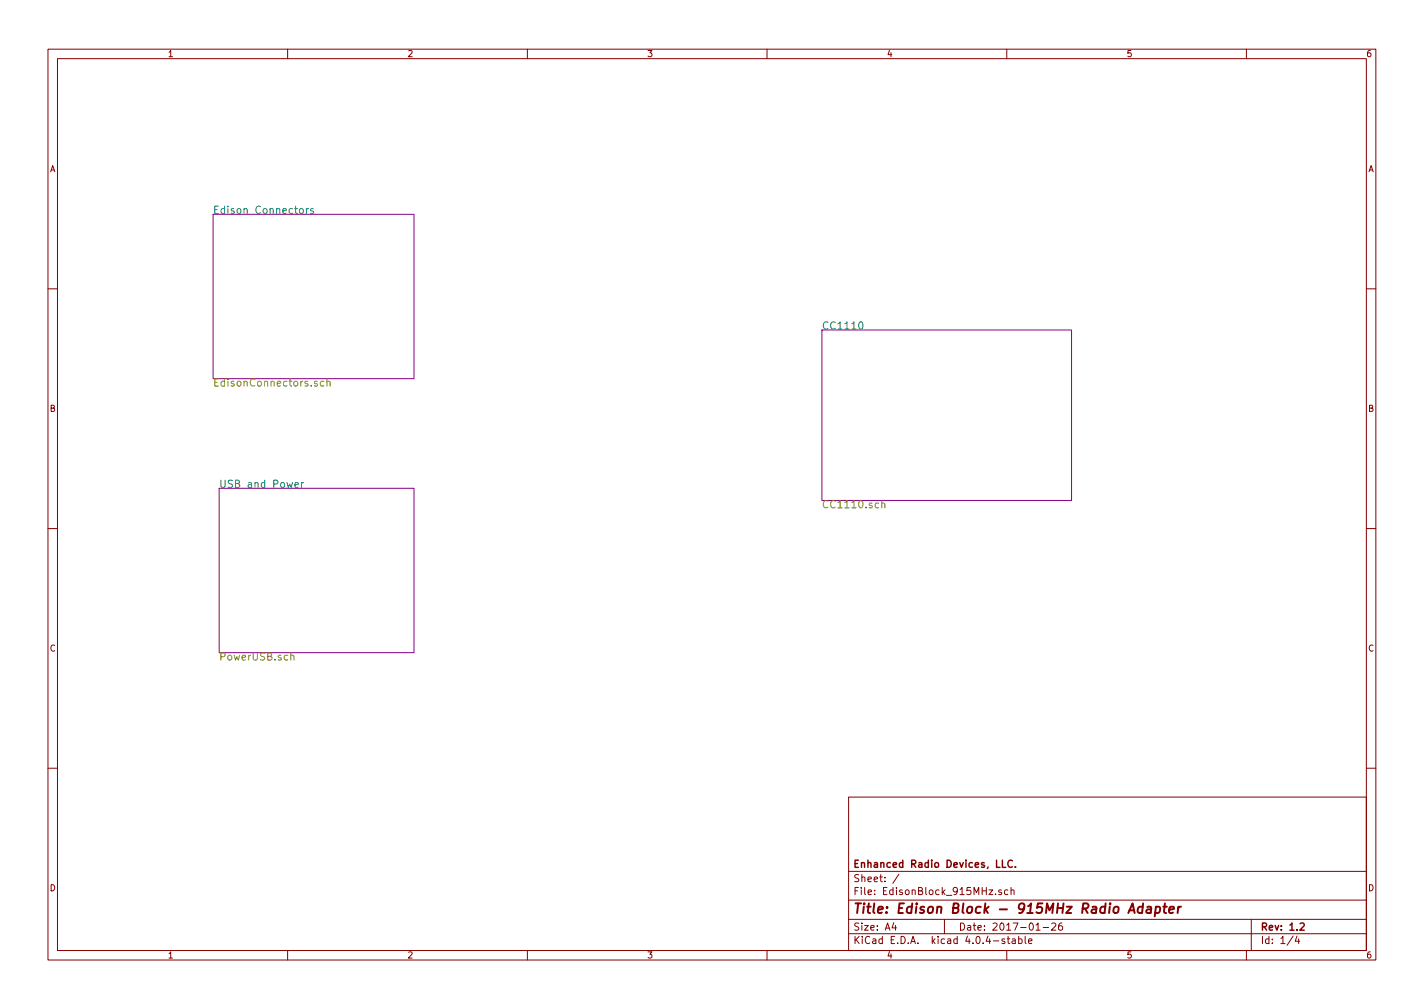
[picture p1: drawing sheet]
<svg xmlns="http://www.w3.org/2000/svg" width="297mm" height="210mm" viewBox="0 0 297 210" stroke-linecap="round" stroke-linejoin="round" font-family="sans-serif">
<g fill="none" stroke="#840000" stroke-width=".21">
<path d="M10 10.3h277v189.9h-277zM12 12.2h273v186.1h-273zM60 10.3v1.9M110 10.3v1.9M160 10.3v1.9M210 10.3v1.9M260 10.3v1.9M10 60.2h2M285 60.2h2M10 110.3h2M285 110.3h2M10 160.2h2"/>
<path d="M177 166.3h108v32h-108zM285 160.2h2M60 198.3v1.9M110 198.3v1.9M160 198.3v1.9M177 194.8h108M177 191.8h108M177 187.8h108M177 181.8h108M186.4 192.5l-.3 1h.9M186.8 193v1M187.5 182.3l-1.3 2"/>
<path d="M197 191.8v3M207.7 186.5v.1M208.9 185.7l-.4-.1-.2 .2 .1 .2 .5 .2v.3h-.6M209.6 195.9l-.4-.1-.2 .2 .1 .3 .5 .1v.3h-.6M210 198.3v1.9M210.1 195.8h.5M210.2 185.7l-.4-.1-.3 .3 .1 .6 .2 .1 .4-.1M210.3 195.3v1.3l.3 .2M210.9 185.7l.2-.1 .4 .1v.9M210.9 185.1v1.5M211.2 195.9h.5l.1 .9M211.8 196.2l-.5 .1-.2 .2 .2 .3 .5-.1"/>
<path d="M212.5 195.9l.4-.1 .3 .3-.1 .6h-.6M212.5 195.3v1.5M213.8 195.3v1.3l.2 .2M214.6 196.3l.7-.1-.1-.3-.4-.1-.2 .2v.7h.6M216.1 194h.9M217.6 193.5h1.1M219.4 192.7l.6-.2 .2 .5-.9 1h.9M221.5 192.5l-.4 .1a1.11 1.11 0 0 0-.1 1.3l.4 .1 .2-.1 .1-.5-.3-.3-.4 .1-.2 .2M260 198.3v1.9M261 191.8v6.5M269.7 195.2l-1.2 2M270.5 195.2l-.3 1.1h.9"/>
<path d="M270.9 195.8v1"/>
</g>
<path d="M209.1 179.4v1.5h.7M211.2 179.6a.71 .71 0 0 0-1 .5 .71 .71 0 0 0 .7 .8l.3-.1M211.8 180.8v.1M271.2 192.7l.6-.2 .3 .5-1 1h1" fill="none" stroke="#840000" stroke-width=".3"/>
<path d="M238.4 189.2l-.2-.1a.67 .67 0 0 0-.8 .4v.8l.2 .1 .6-.1M238.5 188.4l-.3 2M239.3 189.2h.8l-.1 1.2M240.1 189.6l-.7 .1a.4 .4 0 0 0-.3 .3 .4 .4 0 0 0 .2 .4l.7-.1M241.1 189.2l.6-.1 .3 .2-.2 1a.67 .67 0 0 1-.8 0M241.1 189.1l-.2 2M242.6 189.1h.8M243 188.4l-.2 1.8 .1 .1 .4 .1M243.9 189.8l1-.2-.1-.4-.6-.1-.3 .3v.9h.8M245.8 189.1l-.2 1.3M246.4 189.1l-.4 .1-.3 .3" fill="none" stroke="#840000" stroke-width=".41"/>
<path d="M44.4 44.7h42v34.3h-42zM171.4 68.8h52.1v35.6h-52.1zM45.7 101.8h40.7v34.3h-40.7z" fill="none" stroke="#840084" stroke-width=".21"/>
<path d="M62.5 43.7l.3-.2 .4 .2 .1 .5-.2 .2-.3 .1-.3-.1zM63.9 43.5v1M64.3 43.5l-.4 .3M65.4 43.6l-.4-.1-.2 .2v.2l.6 .2v.3h-.6M179.3 67.3l.2-.2a.81 .81 0 0 1 .5 .8 .81 .81 0 0 1-.5 .8l-.2-.2-.2-.4zM61.5 101.2l.8-.2-.1-.3h-.5l-.2 .2 .1 .7h.6M62.9 100.7v1M63.3 100.7l-.4 .3" fill="none" stroke="#008484" stroke-width=".21"/>
<path d="M67.6 79.6l-.5-.1-.3 .3 .2 .7h.6M68.2 79.7l.1-.1a.36 .36 0 0 1 .6 .2v.7M68.2 79v1.5M183.9 105.1l.1-.1a.36 .36 0 0 1 .6 .2v.7M183.9 104.4v1.5M60.7 136.8v-.1a.36 .36 0 0 1 .6 .2v.8M60.7 136.2v1.5" fill="none" stroke="#848400" stroke-width=".21"/>
<text font-size="2.8" fill="#840000" x="178" y="190.5">Title: Edison Block - 915MHz Radio Adapter</text>
<g font-size="2.1" fill="#008484">
<text x="44.4" y="44.6">Edison Connectors</text>
<text x="171.4" y="68.7">CC1110</text>
<text x="45.7" y="101.7">USB and Power</text>
</g>
<g font-size="2.1" fill="#848400">
<text x="44.4" y="80.6">EdisonConnectors.sch</text>
<text x="171.4" y="106">CC1110.sch</text>
<text x="45.7" y="137.8">PowerUSB.sch</text>
</g>
<g font-size="2.1" fill="#840000">
<text x="178" y="184">Sheet: /</text>
<text x="178" y="181">Enhanced Radio Devices, LLC.</text>
<text x="178" y="186.7">File: EdisonBlock_915MHz.sch</text>
<text x="178" y="196.9">KiCad E.D.A. kicad 4.0.4-stable</text>
<text x="178" y="194.1">Size: A4</text>
<text x="200" y="194.1">Date: 2017-01-26</text>
<text x="263" y="194.1">Rev: 1.2</text>
<text x="263" y="196.9">Id: 1/4</text>
</g>
<g font-size="1.8" fill="#840000">
<text x="35" y="11.9">1</text>
<text x="85" y="11.9">2</text>
<text x="135" y="11.9">3</text>
<text x="185" y="11.9">4</text>
<text x="235" y="11.9">5</text>
<text x="285" y="11.9">6</text>
<text x="10.4" y="35.9">A</text>
<text x="285.4" y="35.9">A</text>
<text x="10.4" y="85.9">B</text>
<text x="285.4" y="85.9">B</text>
<text x="10.4" y="135.9">C</text>
<text x="285.4" y="135.9">C</text>
<text x="10.4" y="185.9">D</text>
<text x="285.4" y="185.9">D</text>
<text x="35" y="199.9">1</text>
<text x="85" y="199.9">2</text>
<text x="135" y="199.9">3</text>
<text x="185" y="199.9">4</text>
<text x="235" y="199.9">5</text>
<text x="285" y="199.9">6</text>
</g>
</svg>
